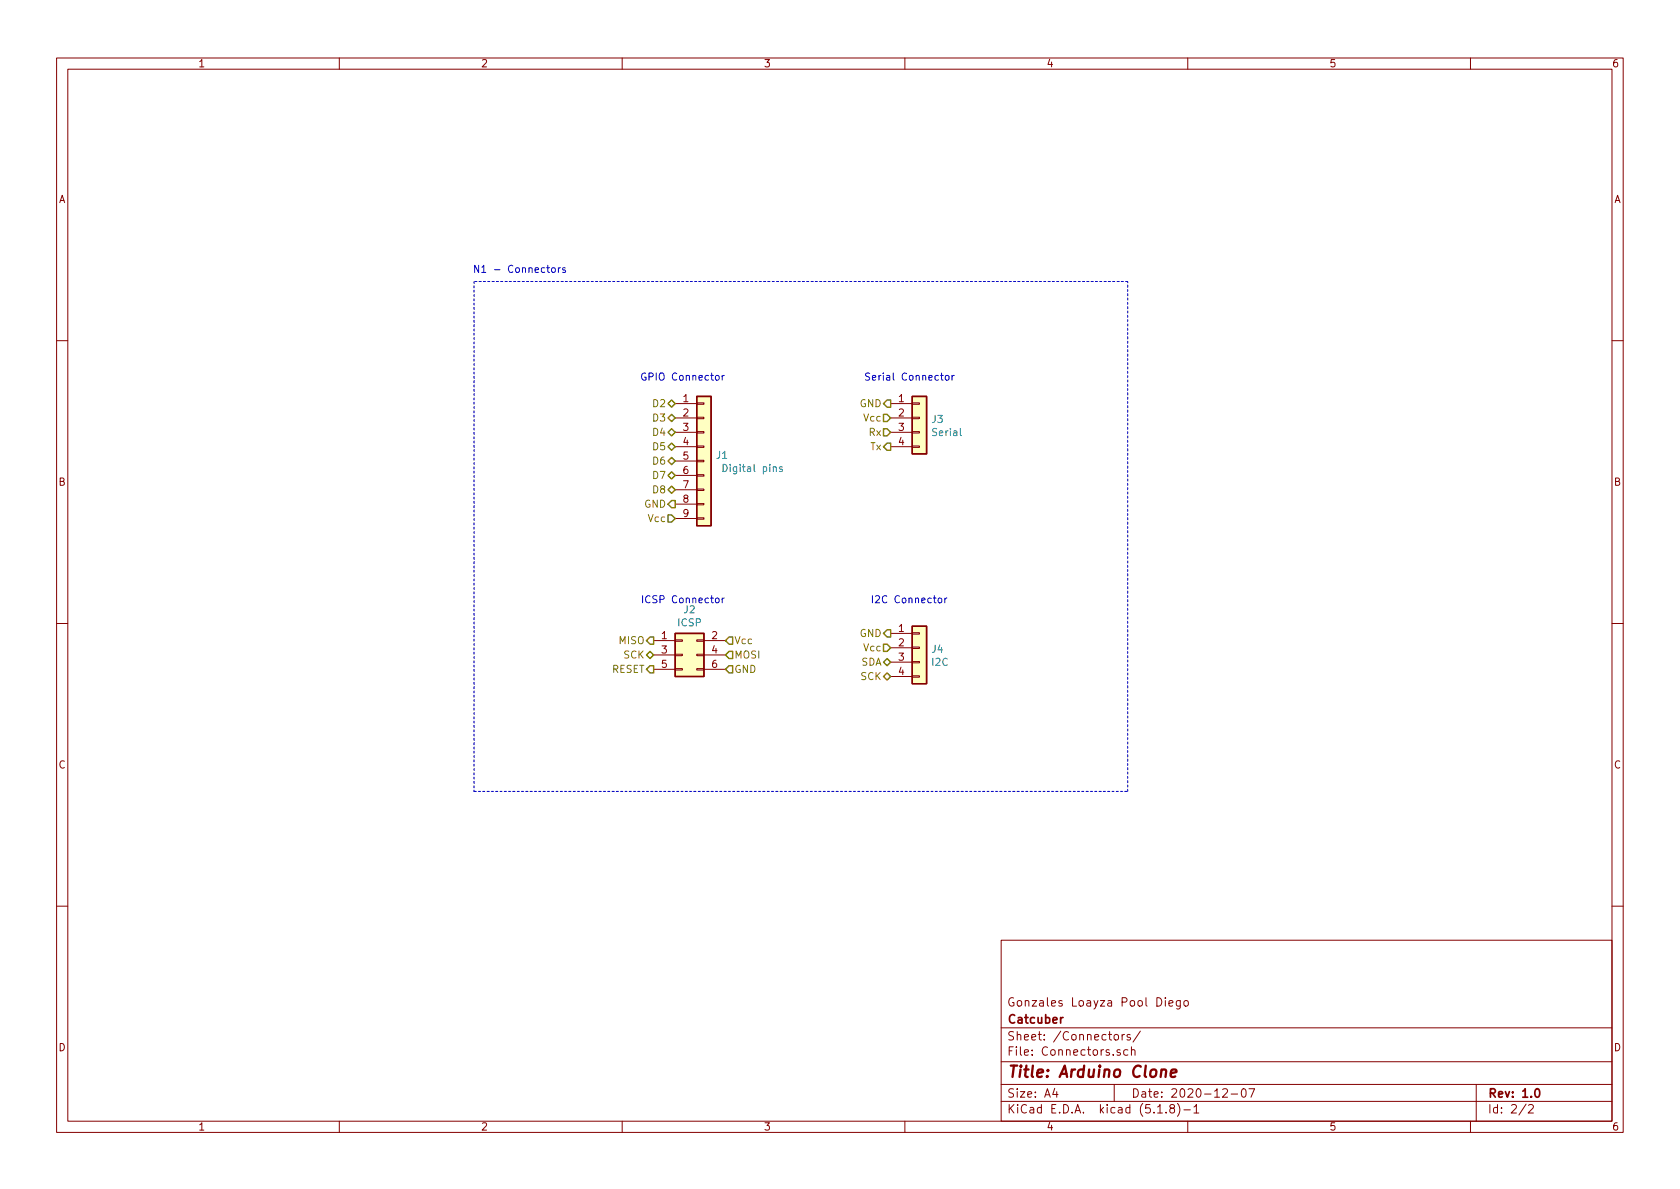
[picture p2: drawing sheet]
<svg xmlns="http://www.w3.org/2000/svg" width="297mm" height="210mm" viewBox="0 0 297 210" stroke-linecap="round" stroke-linejoin="round" font-family="sans-serif">
<g fill="none" stroke="#840000" stroke-width=".18">
<path d="M10 10.3h277v189.9h-277zM12 12.2h273v186.1h-273zM60 10.3v1.9M110 10.3v1.9M160 10.3v1.9M210 10.3v1.9M260 10.3v1.9M10 60.2h2M119.4 71.4h3.8M119.4 73.9h3.8M119.4 76.4h3.8M119.4 79h3.8"/>
<path d="M123.2 78.9h1.3v.2h-1.3zM123.2 76.3h1.3v.3h-1.3zM123.2 73.8h1.3v.2h-1.3zM123.2 71.2h1.3v.3h-1.3zM157.5 71.4h3.8M157.5 73.9h3.8M157.5 76.4h3.8M157.5 79h3.8M161.3 78.9h1.3v.2h-1.3zM161.3 76.3h1.3v.3h-1.3zM161.3 71.2h1.3v.3h-1.3zM161.3 73.8h1.3v.2h-1.3z"/>
<path d="M285 60.2h2M119.4 81.5h3.8M119.4 84.1h3.8M119.4 86.6h3.8M119.4 89.1h3.8M119.4 91.7h3.8M123.2 86.5h1.3v.2h-1.3zM123.2 89h1.3v.3h-1.3zM123.2 91.6h1.3v.2h-1.3zM123.2 83.9h1.3v.3h-1.3zM123.2 81.4h1.3v.3h-1.3zM10 110.3h2"/>
<path d="M115.6 113.3h3.8M115.6 115.8h3.8M115.6 118.4h3.8M119.4 118.2h1.2v.3h-1.2zM119.4 113.2h1.2v.2h-1.2zM119.4 115.7h1.2v.2h-1.2zM123.2 118.2h1.3v.3h-1.3zM123.2 113.2h1.3v.2h-1.3zM123.2 115.7h1.3v.2h-1.3zM124.5 113.3h3.8M124.5 115.8h3.8M124.5 118.4h3.8"/>
<path d="M157.5 112h3.8M157.5 114.5h3.8M157.5 117.1h3.8M157.5 119.6h3.8M161.3 119.5h1.3v.3h-1.3zM161.3 117h1.3v.2h-1.3zM161.3 111.9h1.3v.2h-1.3zM161.3 114.4h1.3v.3h-1.3zM285 110.3h2M10 160.2h2M177 166.3h108v32h-108zM206 176.4v.2"/>
<path d="M206 176.9v1M206.7 177.4l.7-.1-.1-.3-.4-.1-.2 .2 .1 .7h.5M208.7 176.9v1.2l-.3 .3h-.3M208.7 177l-.4-.1-.3 .3 .1 .6h.6M209.4 177.1l.2-.2 .4 .2v.7l-.2 .1-.4-.1zM285 160.2h2M60 198.3v1.9M110 198.3v1.9M160 198.3v1.9M177 194.8h108M177 191.8h108M177 187.8h108"/>
<path d="M177 181.8h108M186.5 192.5l-.4 1h1M186.8 193v1M197 191.8v3M197.1 183.1l.2-.2 .4 .2v.7l-.2 .1-.4-.1zM198 185.7l-.3-.1-.2 .2 .1 .2 .4 .2v.3h-.5M198.4 182.9v1M198.8 182.9l-.4 .3M199.4 185.7l-.4-.1-.3 .3 .1 .6 .2 .1 .4-.1M199.8 183l-.3-.1-.2 .2v.3l.5 .1v.3h-.5M200.1 185.7l.2-.1 .3 .1 .1 .9M200.1 185.1v1.5"/>
<path d="M201.6 182.3l-1.3 2M204.7 196.8h.8M206.2 196.7v.1M207.1 196l-.3-.3 .2-.3a.48 .48 0 0 1 .6 .1l-.1 .4a.52 .52 0 0 0-.6 .2 .52 .52 0 0 0 .1 .6l.4 .1 .2-.1 .1-.4-.3-.3M208.2 195.1a1.71 1.71 0 0 1 0 2.3M209.3 196.3h1.2M210 198.3v1.9M211.1 195.8l.4-.5v1.5M211.1 196.8h.9M216.2 192.7l.2-.2h.4l.2 .5-.9 1h.9M217.7 193.5h1.1M219.6 192.7l.4-.2a.94 .94 0 0 1 0 1.5 .82 .82 0 0 1-.4-1.3z"/>
<path d="M220.8 192.5h1l-.6 1.5M260 198.3v1.9M261 191.8v6.5M269.8 195.2l-1.2 2M270.3 195.5l.2-.2h.3l.3 .5-.9 1h.9"/>
</g>
<path d="M188 179.9l-.5 .3M271.5 192.7l.2-.2a.81 .81 0 0 1 .6 .6 .81 .81 0 0 1-.3 .8l-.1 .1a.79 .79 0 0 1-.4-1.3z" fill="none" stroke="#840000" stroke-width=".3"/>
<path d="M205.4 189.3a.5 .5 0 0 1 .8 .1l-.1 1M207 189.8l1-.2-.1-.4-.5-.1-.3 .3-.1 .9 .2 .1 .6-.1" fill="none" stroke="#840000" stroke-width=".41"/>
<g fill="#ffffc2" stroke="#ffffc2" stroke-width=".18">
<path d="M161.3 70.1h2.5v10.2h-2.5z"/>
<path d="M123.2 70.1h2.5v22.9h-2.5z"/>
<path d="M161.3 110.7h2.5v10.2h-2.5z"/>
<path d="M119.4 112h5.1v7.6h-5.1z"/>
</g>
<path d="M123.2 70.1h2.5v22.9h-2.5zM161.3 70.1h2.5v10.2h-2.5zM119.4 112h5.1v7.6h-5.1zM161.3 110.7h2.5v10.2h-2.5z" fill="none" stroke="#840000" stroke-width=".25"/>
<path d="M138.3 82.6l-.3-.1-.2 .2 .1 .2 .4 .1v.3h-.5" fill="none" stroke="#008484" stroke-width=".18"/>
<path d="M83.8 49.8v90.1M199.4 49.8h-115.6M83.8 139.9h115.6M199.4 139.9v-90.1" fill="none" stroke="#0000c2" stroke-width=".18" stroke-dasharray=".4 .4"/>
<g fill="none" stroke="#848400" stroke-width=".25">
<path d="M118.1 79l.6-.6 .7 .6-.7 .6zM118.1 76.4l.6-.6 .7 .6-.7 .7zM118.1 73.9l.6-.6 .7 .6-.7 .6zM118.1 71.4l.6-.7 .7 .7-.7 .6zM156.2 73.3h.6l.7 .6-.7 .6h-.6zM156.2 75.8h.6l.7 .6-.7 .7h-.6zM156.8 70.7h.7v1.3h-.7l-.6-.6zM156.8 78.4h.7v1.2h-.7l-.6-.6zM118.1 91.1h.6l.7 .6-.7 .6h-.6zM118.1 86.6l.6-.6 .7 .6-.7 .6zM118.1 84.1l.6-.7 .7 .7-.7 .6zM118.1 81.5l.6-.6 .7 .6-.7 .7z"/>
<path d="M118.7 88.5h.7v1.3h-.7l-.6-.7zM114.3 115.8l.6-.6 .7 .6-.7 .7zM114.9 112.6h.7v1.3h-.7l-.6-.6zM114.9 117.7h.7v1.3h-.7l-.6-.6zM128.9 112.6h.6v1.3h-.6l-.6-.6zM128.9 115.2h.6v1.3h-.6l-.6-.7zM128.9 117.7h.6v1.3h-.6l-.6-.6zM156.2 117.1l.6-.6 .7 .6-.7 .6zM156.2 113.9h.6l.7 .6-.7 .7h-.6zM156.2 119.6l.6-.6 .7 .6-.7 .7zM156.8 111.4h.7v1.2h-.7l-.6-.6z"/>
</g>
<path d="M84.6 46.9v1.3l-.7-1.3v1.3M85.2 47.3l.3-.4v1.3M85.2 48.2h.7M114.1 66a.59 .59 0 0 0-.7 .6 .59 .59 0 0 0 .7 .6l.1-.5h-.2M153.8 66h-.5l-.2 .1v.3l.5 .3 .2 .3-.3 .2h-.5M168.7 66.4l-.4 .2M113.6 105.3v1.3M114.9 105.5a.6 .6 0 0 0-.8 .4 .6 .6 0 0 0 .6 .7l.2-.1M154.3 105.3v1.3M154.8 105.5l.5-.2 .2 .4-.8 .9h.8" fill="none" stroke="#0000c2" stroke-width=".18"/>
<text font-size="2.8" fill="#840000" x="178" y="190.5">Title: Arduino Clone</text>
<g font-size="2.1" fill="#840000">
<text x="178" y="178">Gonzales Loayza Pool Diego</text>
<text x="178" y="184">Sheet: /Connectors/</text>
<text x="178" y="181">Catcuber</text>
<text x="178" y="186.7">File: Connectors.sch</text>
<text x="178" y="196.9">KiCad E.D.A. kicad (5.1.8)-1</text>
<text x="178" y="194.1">Size: A4</text>
<text x="200" y="194.1">Date: 2020-12-07</text>
<text x="263" y="194.1">Rev: 1.0</text>
<text x="263" y="196.9">Id: 2/2</text>
</g>
<g font-size="1.8" fill="#840000">
<text x="35" y="11.9">1</text>
<text x="85" y="11.9">2</text>
<text x="135" y="11.9">3</text>
<text x="185" y="11.9">4</text>
<text x="235" y="11.9">5</text>
<text x="285" y="11.9">6</text>
<text x="10.4" y="35.9">A</text>
<text x="285.4" y="35.9">A</text>
<text x="120.8" y="71.1">1</text>
<text x="158.9" y="71.1">1</text>
<text x="120.8" y="73.7">2</text>
<text x="120.8" y="76.2">3</text>
<text x="158.9" y="73.7">2</text>
<text x="158.9" y="76.2">3</text>
<text x="120.8" y="78.7">4</text>
<text x="120.8" y="81.3">5</text>
<text x="120.8" y="83.8">6</text>
<text x="158.9" y="78.7">4</text>
<text x="10.4" y="85.9">B</text>
<text x="120.8" y="86.4">7</text>
<text x="120.8" y="88.9">8</text>
<text x="285.4" y="85.9">B</text>
<text x="120.8" y="91.4">9</text>
<text x="117" y="113">1</text>
<text x="125.9" y="113">2</text>
<text x="158.9" y="111.8">1</text>
<text x="117" y="115.6">3</text>
<text x="117" y="118.1">5</text>
<text x="125.9" y="115.6">4</text>
<text x="125.9" y="118.1">6</text>
<text x="158.9" y="114.3">2</text>
<text x="158.9" y="116.8">3</text>
<text x="158.9" y="119.4">4</text>
<text x="10.4" y="135.9">C</text>
<text x="285.4" y="135.9">C</text>
<text x="10.4" y="185.9">D</text>
<text x="285.4" y="185.9">D</text>
<text x="35" y="199.9">1</text>
<text x="85" y="199.9">2</text>
<text x="135" y="199.9">3</text>
<text x="185" y="199.9">4</text>
<text x="235" y="199.9">5</text>
<text x="285" y="199.9">6</text>
</g>
<g font-size="1.8" fill="#0000c2">
<text x="86.7" y="48.3">N1 - Connectors</text>
<text x="114.5" y="67.3">GPIO Connector</text>
<text x="154.8" y="67.3">Serial Connector</text>
<text x="114.8" y="106.7">ICSP Connector</text>
<text x="155.5" y="106.7">I2C Connector</text>
</g>
<g font-size="1.8" fill="#848400">
<text x="115.6" y="77.1">D4</text>
<text x="115.6" y="74.5">D3</text>
<text x="115.6" y="72">D2</text>
<text x="152" y="72">GND</text>
<text x="152.8" y="74.5">Vcc</text>
<text x="153.7" y="77.1">Rx</text>
<text x="115.6" y="82.2">D6</text>
<text x="115.6" y="79.6">D5</text>
<text x="153.9" y="79.6">Tx</text>
<text x="113.9" y="89.8">GND</text>
<text x="115.6" y="87.2">D8</text>
<text x="115.6" y="84.7">D7</text>
<text x="114.7" y="92.3">Vcc</text>
<text x="109.5" y="113.9">MISO</text>
<text x="129.8" y="113.9">Vcc</text>
<text x="152" y="112.6">GND</text>
<text x="108.2" y="119">RESET</text>
<text x="110.3" y="116.5">SCK</text>
<text x="129.8" y="116.5">MOSI</text>
<text x="129.8" y="119">GND</text>
<text x="152.2" y="117.7">SDA</text>
<text x="152.8" y="115.2">Vcc</text>
<text x="152.2" y="120.3">SCK</text>
</g>
<g font-size="1.8" fill="#008484">
<text x="164.8" y="74.8">J3</text>
<text x="165" y="77.1">Serial</text>
<text x="126.7" y="81.1">J1</text>
<text x="128.1" y="83.5">Digital pins</text>
<text x="119.9" y="110.8">ICSP</text>
<text x="121" y="108.5">J2</text>
<text x="164.8" y="115.4">J4</text>
<text x="164.8" y="117.7">I2C</text>
</g>
</svg>
